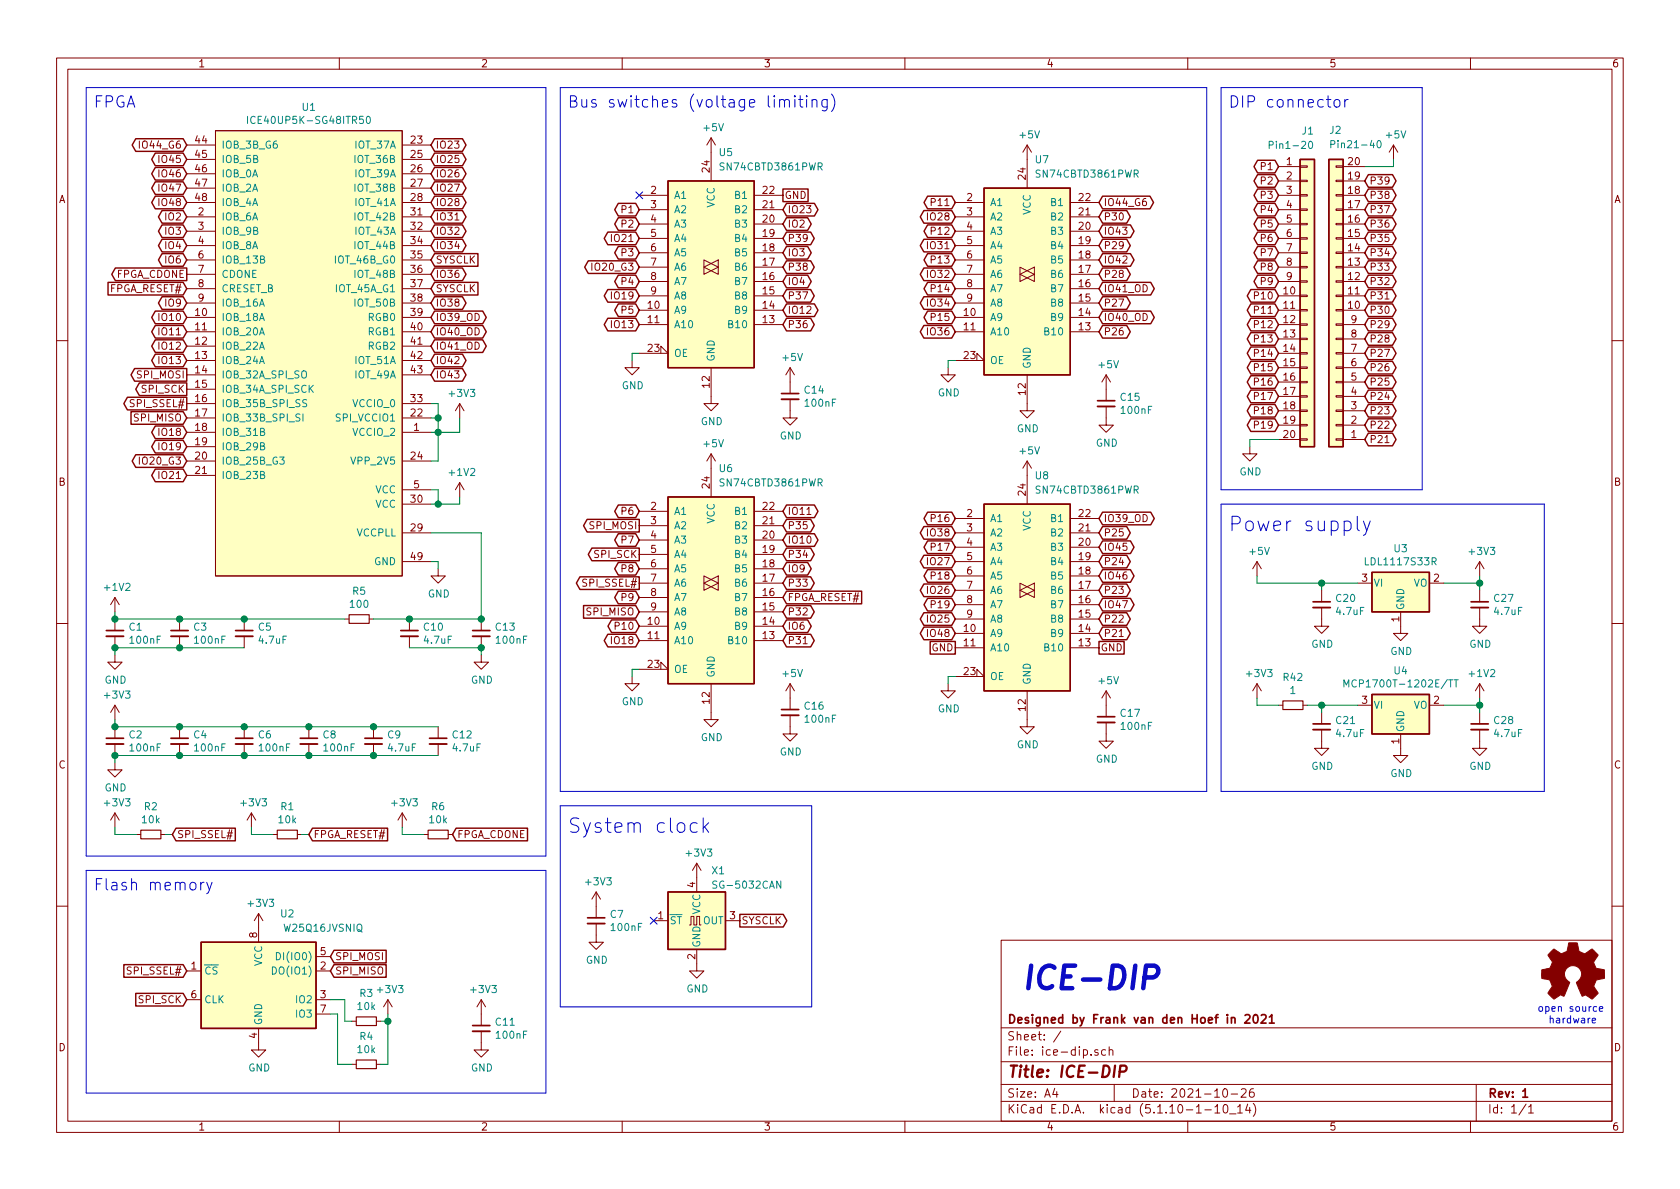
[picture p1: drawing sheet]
EESchema Schematic File Version 4
EELAYER 30 0
EELAYER END
$Descr A4 11693 8268
encoding utf-8
Sheet 1 1
Title "ICE-DIP"
Date "2021-10-26"
Rev "1"
Comp "Designed by Frank van den Hoef in 2021"
Comment1 ""
Comment2 ""
Comment3 ""
Comment4 ""
$EndDescr
Text GLabel 1300 2200 0    50   BiDi ~ 0
IO10
Text GLabel 1300 2300 0    50   BiDi ~ 0
IO11
Text GLabel 1300 2400 0    50   BiDi ~ 0
IO12
Text GLabel 1300 2500 0    50   BiDi ~ 0
IO13
Text GLabel 1300 1600 0    50   BiDi ~ 0
IO3
Text GLabel 1300 1700 0    50   BiDi ~ 0
IO4
Text GLabel 1300 1800 0    50   BiDi ~ 0
IO6
Text GLabel 1300 2100 0    50   BiDi ~ 0
IO9
Text GLabel 1300 1200 0    50   BiDi ~ 0
IO46
Text GLabel 1300 1300 0    50   BiDi ~ 0
IO47
Text GLabel 1300 1400 0    50   BiDi ~ 0
IO48
Text GLabel 1300 1500 0    50   BiDi ~ 0
IO2
Text GLabel 1300 1000 0    50   BiDi ~ 0
IO44_G6
Text GLabel 1300 1100 0    50   BiDi ~ 0
IO45
Text GLabel 1300 1900 0    50   Output ~ 0
FPGA_CDONE
Text GLabel 1300 2000 0    50   Input ~ 0
FPGA_RESET#
Text GLabel 1300 2600 0    50   Output ~ 0
SPI_MOSI
Text GLabel 1300 2700 0    50   Output ~ 0
SPI_SCK
Text GLabel 1300 2800 0    50   Output ~ 0
SPI_SSEL#
Text GLabel 1300 2900 0    50   Input ~ 0
SPI_MISO
$Comp
L power:GND #PWR011
U 1 1
P 3050 3950
F 0 "#PWR011" H 3050 3700 50  0001 C CNN
F 1 "GND" H 3055 3777 50  0000 C CNN
F 2 "" H 3050 3950 50  0001 C CNN
F 3 "" H 3050 3950 50  0001 C CNN
	1    3050 3950
	1    0    0    -1  
$EndComp
Wire Wire Line
	3050 3950 3050 3900
Wire Wire Line
	3050 3900 3000 3900
Text Notes 650  750  0    79   ~ 0
FPGA
Text GLabel 3000 2600 2    50   BiDi ~ 0
IO43
Text GLabel 3000 2500 2    50   BiDi ~ 0
IO42
Text GLabel 1300 3000 0    50   BiDi ~ 0
IO18
Text GLabel 1300 3100 0    50   BiDi ~ 0
IO19
Text GLabel 1300 3300 0    50   BiDi ~ 0
IO21
Text GLabel 3000 1000 2    50   BiDi ~ 0
IO23
Text GLabel 3000 1100 2    50   BiDi ~ 0
IO25
Text GLabel 3000 1200 2    50   BiDi ~ 0
IO26
Wire Wire Line
	3000 3700 3350 3700
Wire Wire Line
	3350 3700 3350 4300
$Comp
L Device:R_Small R5
U 1 1
P 2500 4300
F 0 "R5" V 2304 4300 50  0000 C CNN
F 1 "100" V 2395 4300 50  0000 C CNN
F 2 "Resistor_SMD:R_0603_1608Metric" H 2500 4300 50  0001 C CNN
F 3 "~" H 2500 4300 50  0001 C CNN
	1    2500 4300
	0    1    1    0   
$EndComp
$Comp
L Device:C_Small C10
U 1 1
P 2850 4400
F 0 "C10" H 2942 4446 50  0000 L CNN
F 1 "4.7uF" H 2942 4355 50  0000 L CNN
F 2 "Capacitor_SMD:C_0603_1608Metric" H 2850 4400 50  0001 C CNN
F 3 "~" H 2850 4400 50  0001 C CNN
	1    2850 4400
	1    0    0    -1  
$EndComp
$Comp
L Device:C_Small C13
U 1 1
P 3350 4400
F 0 "C13" H 3442 4446 50  0000 L CNN
F 1 "100nF" H 3442 4355 50  0000 L CNN
F 2 "Capacitor_SMD:C_0603_1608Metric" H 3350 4400 50  0001 C CNN
F 3 "~" H 3350 4400 50  0001 C CNN
	1    3350 4400
	1    0    0    -1  
$EndComp
Wire Wire Line
	2600 4300 2850 4300
Wire Wire Line
	2850 4300 3350 4300
Connection ~ 3350 4300
Wire Wire Line
	2850 4500 3350 4500
Wire Wire Line
	1250 4500 1700 4500
Wire Wire Line
	1250 4300 1700 4300
Wire Wire Line
	800  4250 800  4300
$Comp
L Device:C_Small C5
U 1 1
P 1700 4400
F 0 "C5" H 1792 4446 50  0000 L CNN
F 1 "4.7uF" H 1792 4355 50  0000 L CNN
F 2 "Capacitor_SMD:C_0603_1608Metric" H 1700 4400 50  0001 C CNN
F 3 "~" H 1700 4400 50  0001 C CNN
	1    1700 4400
	1    0    0    -1  
$EndComp
$Comp
L Device:C_Small C3
U 1 1
P 1250 4400
F 0 "C3" H 1342 4446 50  0000 L CNN
F 1 "100nF" H 1342 4355 50  0000 L CNN
F 2 "Capacitor_SMD:C_0603_1608Metric" H 1250 4400 50  0001 C CNN
F 3 "~" H 1250 4400 50  0001 C CNN
	1    1250 4400
	1    0    0    -1  
$EndComp
Wire Wire Line
	800  4300 1250 4300
Connection ~ 1250 4300
Connection ~ 1250 4500
Wire Wire Line
	1250 4500 800  4500
Connection ~ 800  4500
Connection ~ 800  4300
Wire Wire Line
	800  4500 800  4550
$Comp
L Device:C_Small C1
U 1 1
P 800 4400
F 0 "C1" H 892 4446 50  0000 L CNN
F 1 "100nF" H 892 4355 50  0000 L CNN
F 2 "Capacitor_SMD:C_0603_1608Metric" H 800 4400 50  0001 C CNN
F 3 "~" H 800 4400 50  0001 C CNN
	1    800  4400
	1    0    0    -1  
$EndComp
$Comp
L Device:C_Small C8
U 1 1
P 2150 5150
F 0 "C8" H 2242 5196 50  0000 L CNN
F 1 "100nF" H 2242 5105 50  0000 L CNN
F 2 "Capacitor_SMD:C_0603_1608Metric" H 2150 5150 50  0001 C CNN
F 3 "~" H 2150 5150 50  0001 C CNN
	1    2150 5150
	1    0    0    -1  
$EndComp
Wire Wire Line
	1700 5250 2150 5250
Wire Wire Line
	1700 5050 2150 5050
$Comp
L Device:C_Small C4
U 1 1
P 1250 5150
F 0 "C4" H 1342 5196 50  0000 L CNN
F 1 "100nF" H 1342 5105 50  0000 L CNN
F 2 "Capacitor_SMD:C_0603_1608Metric" H 1250 5150 50  0001 C CNN
F 3 "~" H 1250 5150 50  0001 C CNN
	1    1250 5150
	1    0    0    -1  
$EndComp
$Comp
L Device:C_Small C6
U 1 1
P 1700 5150
F 0 "C6" H 1792 5196 50  0000 L CNN
F 1 "100nF" H 1792 5105 50  0000 L CNN
F 2 "Capacitor_SMD:C_0603_1608Metric" H 1700 5150 50  0001 C CNN
F 3 "~" H 1700 5150 50  0001 C CNN
	1    1700 5150
	1    0    0    -1  
$EndComp
Wire Wire Line
	800  5050 1250 5050
Connection ~ 1250 5050
Wire Wire Line
	1250 5050 1700 5050
Connection ~ 1700 5050
Connection ~ 1250 5250
Wire Wire Line
	1250 5250 800  5250
Connection ~ 1700 5250
Wire Wire Line
	1700 5250 1250 5250
Connection ~ 800  5250
Connection ~ 800  5050
Wire Wire Line
	800  5250 800  5300
$Comp
L Device:C_Small C2
U 1 1
P 800 5150
F 0 "C2" H 892 5196 50  0000 L CNN
F 1 "100nF" H 892 5105 50  0000 L CNN
F 2 "Capacitor_SMD:C_0603_1608Metric" H 800 5150 50  0001 C CNN
F 3 "~" H 800 5150 50  0001 C CNN
	1    800  5150
	1    0    0    -1  
$EndComp
Text GLabel 1300 6950 0    50   Input ~ 0
SPI_SCK
Text GLabel 1300 6750 0    50   Input ~ 0
SPI_SSEL#
Text GLabel 2300 6650 2    50   Input ~ 0
SPI_MOSI
Text GLabel 2300 6750 2    50   Input ~ 0
SPI_MISO
$Comp
L Device:R_Small R2
U 1 1
P 1050 5800
F 0 "R2" V 854 5800 50  0000 C CNN
F 1 "10k" V 945 5800 50  0000 C CNN
F 2 "Resistor_SMD:R_0603_1608Metric" H 1050 5800 50  0001 C CNN
F 3 "~" H 1050 5800 50  0001 C CNN
	1    1050 5800
	0    1    1    0   
$EndComp
Text GLabel 1200 5800 2    50   Input ~ 0
SPI_SSEL#
Wire Wire Line
	1200 5800 1150 5800
Text GLabel 3000 1300 2    50   BiDi ~ 0
IO27
Text GLabel 3000 2100 2    50   BiDi ~ 0
IO38
Text GLabel 3000 2200 2    50   BiDi ~ 0
IO39_OD
Text GLabel 3000 1900 2    50   BiDi ~ 0
IO36
Text GLabel 3000 2300 2    50   BiDi ~ 0
IO40_OD
$Comp
L Memory_Flash:W25Q32JVSS U2
U 1 1
P 1800 6850
F 0 "U2" H 2000 7350 50  0000 C CNN
F 1 "W25Q16JVSNIQ" H 2250 7250 50  0000 C CNN
F 2 "Package_SO:SOIC-8_3.9x4.9mm_P1.27mm" H 1800 6850 50  0001 C CNN
F 3 "" H 1800 6850 50  0001 C CNN
	1    1800 6850
	1    0    0    -1  
$EndComp
$Comp
L power:GND #PWR08
U 1 1
P 1800 7250
F 0 "#PWR08" H 1800 7000 50  0001 C CNN
F 1 "GND" H 1805 7077 50  0000 C CNN
F 2 "" H 1800 7250 50  0001 C CNN
F 3 "" H 1800 7250 50  0001 C CNN
	1    1800 7250
	1    0    0    -1  
$EndComp
$Comp
L power:+3V3 #PWR07
U 1 1
P 1800 6450
F 0 "#PWR07" H 1800 6300 50  0001 C CNN
F 1 "+3V3" H 1815 6623 50  0000 C CNN
F 2 "" H 1800 6450 50  0001 C CNN
F 3 "" H 1800 6450 50  0001 C CNN
	1    1800 6450
	1    0    0    -1  
$EndComp
$Comp
L Device:R_Small R3
U 1 1
P 2550 7100
F 0 "R3" V 2354 7100 50  0000 C CNN
F 1 "10k" V 2445 7100 50  0000 C CNN
F 2 "Resistor_SMD:R_0603_1608Metric" H 2550 7100 50  0001 C CNN
F 3 "~" H 2550 7100 50  0001 C CNN
	1    2550 7100
	0    1    1    0   
$EndComp
$Comp
L Device:R_Small R4
U 1 1
P 2550 7400
F 0 "R4" V 2354 7400 50  0000 C CNN
F 1 "10k" V 2445 7400 50  0000 C CNN
F 2 "Resistor_SMD:R_0603_1608Metric" H 2550 7400 50  0001 C CNN
F 3 "~" H 2550 7400 50  0001 C CNN
	1    2550 7400
	0    1    1    0   
$EndComp
Wire Wire Line
	2300 6950 2400 6950
Wire Wire Line
	2400 6950 2400 7100
Wire Wire Line
	2400 7100 2450 7100
Wire Wire Line
	2450 7400 2350 7400
Wire Wire Line
	2350 7400 2350 7050
Wire Wire Line
	2350 7050 2300 7050
Wire Wire Line
	2650 7400 2700 7400
Wire Wire Line
	2700 7400 2700 7100
Wire Wire Line
	2700 7100 2650 7100
Wire Wire Line
	2700 7100 2700 7050
Connection ~ 2700 7100
$Comp
L power:+3V3 #PWR09
U 1 1
P 2700 7050
F 0 "#PWR09" H 2700 6900 50  0001 C CNN
F 1 "+3V3" H 2715 7223 50  0000 C CNN
F 2 "" H 2700 7050 50  0001 C CNN
F 3 "" H 2700 7050 50  0001 C CNN
	1    2700 7050
	1    0    0    -1  
$EndComp
$Comp
L Device:C_Small C11
U 1 1
P 3350 7150
F 0 "C11" H 3442 7196 50  0000 L CNN
F 1 "100nF" H 3442 7105 50  0000 L CNN
F 2 "Capacitor_SMD:C_0603_1608Metric" H 3350 7150 50  0001 C CNN
F 3 "~" H 3350 7150 50  0001 C CNN
	1    3350 7150
	1    0    0    -1  
$EndComp
$Comp
L power:+3V3 #PWR012
U 1 1
P 3350 7050
F 0 "#PWR012" H 3350 6900 50  0001 C CNN
F 1 "+3V3" H 3365 7223 50  0000 C CNN
F 2 "" H 3350 7050 50  0001 C CNN
F 3 "" H 3350 7050 50  0001 C CNN
	1    3350 7050
	1    0    0    -1  
$EndComp
$Comp
L power:GND #PWR013
U 1 1
P 3350 7250
F 0 "#PWR013" H 3350 7000 50  0001 C CNN
F 1 "GND" H 3355 7077 50  0000 C CNN
F 2 "" H 3350 7250 50  0001 C CNN
F 3 "" H 3350 7250 50  0001 C CNN
	1    3350 7250
	1    0    0    -1  
$EndComp
Text Notes 650  6200 0    79   ~ 0
Flash memory
Wire Notes Line style solid
	600  6050 3800 6050
Wire Notes Line style solid
	600  7600 600  6050
Wire Notes Line style solid
	3800 7600 3800 6050
Wire Notes Line style solid
	600  7600 3800 7600
Wire Notes Line style solid
	600  600  3800 600 
Wire Notes Line style solid
	600  5950 600  600 
Wire Notes Line style solid
	3800 5950 3800 600 
Wire Notes Line style solid
	600  5950 3800 5950
Text GLabel 1300 3200 0    50   BiDi ~ 0
IO20_G3
$Comp
L power:GND #PWR016
U 1 1
P 3350 4550
F 0 "#PWR016" H 3350 4300 50  0001 C CNN
F 1 "GND" H 3355 4377 50  0000 C CNN
F 2 "" H 3350 4550 50  0001 C CNN
F 3 "" H 3350 4550 50  0001 C CNN
	1    3350 4550
	1    0    0    -1  
$EndComp
Wire Wire Line
	3350 4550 3350 4500
Connection ~ 3350 4500
$Comp
L power:+3V3 #PWR06
U 1 1
P 800 5750
F 0 "#PWR06" H 800 5600 50  0001 C CNN
F 1 "+3V3" H 815 5923 50  0000 C CNN
F 2 "" H 800 5750 50  0001 C CNN
F 3 "" H 800 5750 50  0001 C CNN
	1    800  5750
	1    0    0    -1  
$EndComp
Wire Wire Line
	800  5750 800  5800
Wire Wire Line
	800  5800 950  5800
$Comp
L power:+3V3 #PWR03
U 1 1
P 800 5000
F 0 "#PWR03" H 800 4850 50  0001 C CNN
F 1 "+3V3" H 815 5173 50  0000 C CNN
F 2 "" H 800 5000 50  0001 C CNN
F 3 "" H 800 5000 50  0001 C CNN
	1    800  5000
	1    0    0    -1  
$EndComp
Wire Wire Line
	800  5000 800  5050
$Comp
L power:GND #PWR04
U 1 1
P 800 5300
F 0 "#PWR04" H 800 5050 50  0001 C CNN
F 1 "GND" H 805 5127 50  0000 C CNN
F 2 "" H 800 5300 50  0001 C CNN
F 3 "" H 800 5300 50  0001 C CNN
	1    800  5300
	1    0    0    -1  
$EndComp
$Comp
L power:+1V2 #PWR01
U 1 1
P 800 4250
F 0 "#PWR01" H 800 4100 50  0001 C CNN
F 1 "+1V2" H 815 4423 50  0000 C CNN
F 2 "" H 800 4250 50  0001 C CNN
F 3 "" H 800 4250 50  0001 C CNN
	1    800  4250
	1    0    0    -1  
$EndComp
$Comp
L power:GND #PWR02
U 1 1
P 800 4550
F 0 "#PWR02" H 800 4300 50  0001 C CNN
F 1 "GND" H 805 4377 50  0000 C CNN
F 2 "" H 800 4550 50  0001 C CNN
F 3 "" H 800 4550 50  0001 C CNN
	1    800  4550
	1    0    0    -1  
$EndComp
Connection ~ 1700 4300
Connection ~ 2150 5050
Connection ~ 2150 5250
Wire Wire Line
	2150 5050 2600 5050
Wire Wire Line
	2150 5250 2600 5250
$Comp
L Device:C_Small C9
U 1 1
P 2600 5150
F 0 "C9" H 2692 5196 50  0000 L CNN
F 1 "4.7uF" H 2692 5105 50  0000 L CNN
F 2 "Capacitor_SMD:C_0603_1608Metric" H 2600 5150 50  0001 C CNN
F 3 "~" H 2600 5150 50  0001 C CNN
	1    2600 5150
	1    0    0    -1  
$EndComp
$Comp
L Device:C_Small C12
U 1 1
P 3050 5150
F 0 "C12" H 3142 5196 50  0000 L CNN
F 1 "4.7uF" H 3142 5105 50  0000 L CNN
F 2 "Capacitor_SMD:C_0603_1608Metric" H 3050 5150 50  0001 C CNN
F 3 "~" H 3050 5150 50  0001 C CNN
	1    3050 5150
	1    0    0    -1  
$EndComp
Wire Wire Line
	2600 5050 3050 5050
Connection ~ 2600 5050
Wire Wire Line
	3050 5250 2600 5250
Connection ~ 2600 5250
Text GLabel 3000 2400 2    50   BiDi ~ 0
IO41_OD
Text GLabel 3000 1400 2    50   BiDi ~ 0
IO28
Text GLabel 3000 1500 2    50   BiDi ~ 0
IO31
Text GLabel 3000 1600 2    50   BiDi ~ 0
IO32
Text GLabel 3000 1700 2    50   BiDi ~ 0
IO34
$Comp
L power:+1V2 #PWR015
U 1 1
P 3200 3450
F 0 "#PWR015" H 3200 3300 50  0001 C CNN
F 1 "+1V2" H 3215 3623 50  0000 C CNN
F 2 "" H 3200 3450 50  0001 C CNN
F 3 "" H 3200 3450 50  0001 C CNN
	1    3200 3450
	1    0    0    -1  
$EndComp
Wire Wire Line
	3000 3400 3050 3400
Wire Wire Line
	3050 3400 3050 3500
Wire Wire Line
	3050 3500 3000 3500
Wire Wire Line
	3050 3500 3200 3500
Wire Wire Line
	3200 3500 3200 3450
Connection ~ 3050 3500
Wire Wire Line
	3000 3200 3050 3200
Wire Wire Line
	3050 3200 3050 3000
Wire Wire Line
	3050 2800 3000 2800
Wire Wire Line
	3000 2900 3050 2900
Connection ~ 3050 2900
Wire Wire Line
	3050 2900 3050 2800
Wire Wire Line
	3000 3000 3050 3000
Connection ~ 3050 3000
Wire Wire Line
	3050 3000 3050 2900
$Comp
L power:+3V3 #PWR014
U 1 1
P 3200 2900
F 0 "#PWR014" H 3200 2750 50  0001 C CNN
F 1 "+3V3" H 3215 3073 50  0000 C CNN
F 2 "" H 3200 2900 50  0001 C CNN
F 3 "" H 3200 2900 50  0001 C CNN
	1    3200 2900
	1    0    0    -1  
$EndComp
Wire Wire Line
	3200 2900 3200 3000
Wire Wire Line
	3200 3000 3050 3000
$Comp
L ice-dip:ICE40UP5K-SG48ITR50 U1
U 1 1
P 1500 900
F 0 "U1" H 2150 1065 50  0000 C CNN
F 1 "ICE40UP5K-SG48ITR50" H 2150 974 50  0000 C CNN
F 2 "Package_DFN_QFN:QFN-48-1EP_7x7mm_P0.5mm_EP5.3x5.3mm" H 1500 900 50  0001 C CNN
F 3 "" H 1500 900 50  0001 C CNN
	1    1500 900 
	1    0    0    -1  
$EndComp
Connection ~ 2850 4300
Wire Wire Line
	8750 4000 8750 4050
$Comp
L power:+5V #PWR036
U 1 1
P 8750 4000
F 0 "#PWR036" H 8750 3850 50  0001 C CNN
F 1 "+5V" H 8765 4173 50  0000 C CNN
F 2 "" H 8750 4000 50  0001 C CNN
F 3 "" H 8750 4000 50  0001 C CNN
	1    8750 4000
	1    0    0    -1  
$EndComp
Connection ~ 9200 4050
Wire Wire Line
	8750 4900 8900 4900
Wire Wire Line
	8750 4850 8750 4900
$Comp
L power:+3V3 #PWR037
U 1 1
P 8750 4850
F 0 "#PWR037" H 8750 4700 50  0001 C CNN
F 1 "+3V3" H 8765 5023 50  0000 C CNN
F 2 "" H 8750 4850 50  0001 C CNN
F 3 "" H 8750 4850 50  0001 C CNN
	1    8750 4850
	1    0    0    -1  
$EndComp
Connection ~ 9200 4900
Wire Wire Line
	9200 4900 9100 4900
Connection ~ 10300 4900
Wire Wire Line
	10300 4900 10300 4850
$Comp
L power:+1V2 #PWR051
U 1 1
P 10300 4850
F 0 "#PWR051" H 10300 4700 50  0001 C CNN
F 1 "+1V2" H 10315 5023 50  0000 C CNN
F 2 "" H 10300 4850 50  0001 C CNN
F 3 "" H 10300 4850 50  0001 C CNN
	1    10300 4850
	1    0    0    -1  
$EndComp
Wire Wire Line
	9200 4900 9450 4900
Wire Wire Line
	9200 4950 9200 4900
$Comp
L power:GND #PWR039
U 1 1
P 9200 5150
F 0 "#PWR039" H 9200 4900 50  0001 C CNN
F 1 "GND" H 9205 4977 50  0000 C CNN
F 2 "" H 9200 5150 50  0001 C CNN
F 3 "" H 9200 5150 50  0001 C CNN
	1    9200 5150
	1    0    0    -1  
$EndComp
$Comp
L Device:C_Small C21
U 1 1
P 9200 5050
F 0 "C21" H 9292 5096 50  0000 L CNN
F 1 "4.7uF" H 9292 5005 50  0000 L CNN
F 2 "Capacitor_SMD:C_0603_1608Metric" H 9200 5050 50  0001 C CNN
F 3 "~" H 9200 5050 50  0001 C CNN
	1    9200 5050
	1    0    0    -1  
$EndComp
Wire Wire Line
	10300 4900 10300 4950
Wire Wire Line
	10050 4900 10300 4900
$Comp
L power:GND #PWR052
U 1 1
P 10300 5150
F 0 "#PWR052" H 10300 4900 50  0001 C CNN
F 1 "GND" H 10305 4977 50  0000 C CNN
F 2 "" H 10300 5150 50  0001 C CNN
F 3 "" H 10300 5150 50  0001 C CNN
	1    10300 5150
	1    0    0    -1  
$EndComp
$Comp
L Device:C_Small C28
U 1 1
P 10300 5050
F 0 "C28" H 10392 5096 50  0000 L CNN
F 1 "4.7uF" H 10392 5005 50  0000 L CNN
F 2 "Capacitor_SMD:C_0603_1608Metric" H 10300 5050 50  0001 C CNN
F 3 "~" H 10300 5050 50  0001 C CNN
	1    10300 5050
	1    0    0    -1  
$EndComp
$Comp
L power:GND #PWR045
U 1 1
P 9750 5200
F 0 "#PWR045" H 9750 4950 50  0001 C CNN
F 1 "GND" H 9755 5027 50  0000 C CNN
F 2 "" H 9750 5200 50  0001 C CNN
F 3 "" H 9750 5200 50  0001 C CNN
	1    9750 5200
	1    0    0    -1  
$EndComp
$Comp
L Regulator_Linear:MCP1700-1202E_SOT23 U4
U 1 1
P 9750 4900
F 0 "U4" H 9750 5142 50  0000 C CNN
F 1 "MCP1700T-1202E/TT" H 9750 5051 50  0000 C CNN
F 2 "Package_TO_SOT_SMD:SOT-23" H 9750 5125 50  0001 C CNN
F 3 "" H 9750 4900 50  0001 C CNN
	1    9750 4900
	1    0    0    -1  
$EndComp
Wire Wire Line
	10300 4050 10300 4000
Wire Notes Line style solid
	8500 5500 10750 5500
Wire Notes Line style solid
	10750 5500 10750 3500
Wire Notes Line style solid
	8500 5500 8500 3500
Wire Notes Line style solid
	8500 3500 10750 3500
$Comp
L Regulator_Linear:AP1117-33 U3
U 1 1
P 9750 4050
F 0 "U3" H 9750 4292 50  0000 C CNN
F 1 "LDL1117S33R" H 9750 4201 50  0000 C CNN
F 2 "Package_TO_SOT_SMD:SOT-223-3_TabPin2" H 9750 4250 50  0001 C CNN
F 3 "" H 9850 3800 50  0001 C CNN
	1    9750 4050
	1    0    0    -1  
$EndComp
$Comp
L Device:C_Small C27
U 1 1
P 10300 4200
F 0 "C27" H 10392 4246 50  0000 L CNN
F 1 "4.7uF" H 10392 4155 50  0000 L CNN
F 2 "Capacitor_SMD:C_0603_1608Metric" H 10300 4200 50  0001 C CNN
F 3 "~" H 10300 4200 50  0001 C CNN
	1    10300 4200
	1    0    0    -1  
$EndComp
$Comp
L Device:C_Small C20
U 1 1
P 9200 4200
F 0 "C20" H 9292 4246 50  0000 L CNN
F 1 "4.7uF" H 9292 4155 50  0000 L CNN
F 2 "Capacitor_SMD:C_0603_1608Metric" H 9200 4200 50  0001 C CNN
F 3 "~" H 9200 4200 50  0001 C CNN
	1    9200 4200
	1    0    0    -1  
$EndComp
$Comp
L power:GND #PWR044
U 1 1
P 9750 4350
F 0 "#PWR044" H 9750 4100 50  0001 C CNN
F 1 "GND" H 9755 4177 50  0000 C CNN
F 2 "" H 9750 4350 50  0001 C CNN
F 3 "" H 9750 4350 50  0001 C CNN
	1    9750 4350
	1    0    0    -1  
$EndComp
Wire Wire Line
	10050 4050 10300 4050
Wire Wire Line
	10300 4050 10300 4100
Wire Wire Line
	9450 4050 9200 4050
Wire Wire Line
	9200 4050 9200 4100
$Comp
L power:GND #PWR050
U 1 1
P 10300 4300
F 0 "#PWR050" H 10300 4050 50  0001 C CNN
F 1 "GND" H 10305 4127 50  0000 C CNN
F 2 "" H 10300 4300 50  0001 C CNN
F 3 "" H 10300 4300 50  0001 C CNN
	1    10300 4300
	1    0    0    -1  
$EndComp
$Comp
L power:GND #PWR038
U 1 1
P 9200 4300
F 0 "#PWR038" H 9200 4050 50  0001 C CNN
F 1 "GND" H 9205 4127 50  0000 C CNN
F 2 "" H 9200 4300 50  0001 C CNN
F 3 "" H 9200 4300 50  0001 C CNN
	1    9200 4300
	1    0    0    -1  
$EndComp
Connection ~ 10300 4050
Text Notes 8550 3700 0    100  ~ 0
Power supply
$Comp
L Device:R_Small R42
U 1 1
P 9000 4900
F 0 "R42" V 8804 4900 50  0000 C CNN
F 1 "1" V 8895 4900 50  0000 C CNN
F 2 "Resistor_SMD:R_0603_1608Metric" H 9000 4900 50  0001 C CNN
F 3 "~" H 9000 4900 50  0001 C CNN
	1    9000 4900
	0    1    1    0   
$EndComp
$Comp
L Connector_Generic:Conn_01x20 J2
U 1 1
P 9300 2150
F 0 "J2" H 9350 900 50  0000 R CNN
F 1 "Pin21-40" H 9350 1000 50  0000 R CNN
F 2 "Connector_PinHeader_2.54mm:PinHeader_1x20_P2.54mm_Vertical" H 9300 2150 50  0001 C CNN
F 3 "~" H 9300 2150 50  0001 C CNN
	1    9300 2150
	-1   0    0    1   
$EndComp
$Comp
L 74xx:74CBTLV3861 U5
U 1 1
P 4950 1850
F 0 "U5" H 5000 2650 50  0000 L CNN
F 1 "SN74CBTD3861PWR" H 5000 2550 50  0000 L CNN
F 2 "Package_SO:TSSOP-24_4.4x7.8mm_P0.65mm" H 4950 1850 50  0001 C CNN
F 3 "" H 4950 1850 50  0001 C CNN
	1    4950 1850
	1    0    0    -1  
$EndComp
$Comp
L 74xx:74CBTLV3861 U6
U 1 1
P 4950 4050
F 0 "U6" H 5000 4850 50  0000 L CNN
F 1 "SN74CBTD3861PWR" H 5000 4750 50  0000 L CNN
F 2 "Package_SO:TSSOP-24_4.4x7.8mm_P0.65mm" H 4950 4050 50  0001 C CNN
F 3 "" H 4950 4050 50  0001 C CNN
	1    4950 4050
	1    0    0    -1  
$EndComp
$Comp
L 74xx:74CBTLV3861 U7
U 1 1
P 7150 1900
F 0 "U7" H 7200 2700 50  0000 L CNN
F 1 "SN74CBTD3861PWR" H 7200 2600 50  0000 L CNN
F 2 "Package_SO:TSSOP-24_4.4x7.8mm_P0.65mm" H 7150 1900 50  0001 C CNN
F 3 "" H 7150 1900 50  0001 C CNN
	1    7150 1900
	1    0    0    -1  
$EndComp
$Comp
L 74xx:74CBTLV3861 U8
U 1 1
P 7150 4100
F 0 "U8" H 7200 4900 50  0000 L CNN
F 1 "SN74CBTD3861PWR" H 7200 4800 50  0000 L CNN
F 2 "Package_SO:TSSOP-24_4.4x7.8mm_P0.65mm" H 7150 4100 50  0001 C CNN
F 3 "" H 7150 4100 50  0001 C CNN
	1    7150 4100
	1    0    0    -1  
$EndComp
$Comp
L power:GND #PWR0101
U 1 1
P 4950 2750
F 0 "#PWR0101" H 4950 2500 50  0001 C CNN
F 1 "GND" H 4955 2577 50  0000 C CNN
F 2 "" H 4950 2750 50  0001 C CNN
F 3 "" H 4950 2750 50  0001 C CNN
	1    4950 2750
	1    0    0    -1  
$EndComp
$Comp
L power:GND #PWR0102
U 1 1
P 7150 2800
F 0 "#PWR0102" H 7150 2550 50  0001 C CNN
F 1 "GND" H 7155 2627 50  0000 C CNN
F 2 "" H 7150 2800 50  0001 C CNN
F 3 "" H 7150 2800 50  0001 C CNN
	1    7150 2800
	1    0    0    -1  
$EndComp
$Comp
L power:GND #PWR0103
U 1 1
P 7150 5000
F 0 "#PWR0103" H 7150 4750 50  0001 C CNN
F 1 "GND" H 7155 4827 50  0000 C CNN
F 2 "" H 7150 5000 50  0001 C CNN
F 3 "" H 7150 5000 50  0001 C CNN
	1    7150 5000
	1    0    0    -1  
$EndComp
$Comp
L power:GND #PWR0104
U 1 1
P 4950 4950
F 0 "#PWR0104" H 4950 4700 50  0001 C CNN
F 1 "GND" H 4955 4777 50  0000 C CNN
F 2 "" H 4950 4950 50  0001 C CNN
F 3 "" H 4950 4950 50  0001 C CNN
	1    4950 4950
	1    0    0    -1  
$EndComp
$Comp
L power:GND #PWR0105
U 1 1
P 4400 4700
F 0 "#PWR0105" H 4400 4450 50  0001 C CNN
F 1 "GND" H 4405 4527 50  0000 C CNN
F 2 "" H 4400 4700 50  0001 C CNN
F 3 "" H 4400 4700 50  0001 C CNN
	1    4400 4700
	1    0    0    -1  
$EndComp
Wire Wire Line
	4450 4650 4400 4650
Wire Wire Line
	4400 4650 4400 4700
$Comp
L power:GND #PWR0106
U 1 1
P 6600 4750
F 0 "#PWR0106" H 6600 4500 50  0001 C CNN
F 1 "GND" H 6605 4577 50  0000 C CNN
F 2 "" H 6600 4750 50  0001 C CNN
F 3 "" H 6600 4750 50  0001 C CNN
	1    6600 4750
	1    0    0    -1  
$EndComp
Wire Wire Line
	6650 4700 6600 4700
Wire Wire Line
	6600 4700 6600 4750
$Comp
L power:GND #PWR0107
U 1 1
P 6600 2550
F 0 "#PWR0107" H 6600 2300 50  0001 C CNN
F 1 "GND" H 6605 2377 50  0000 C CNN
F 2 "" H 6600 2550 50  0001 C CNN
F 3 "" H 6600 2550 50  0001 C CNN
	1    6600 2550
	1    0    0    -1  
$EndComp
$Comp
L power:GND #PWR0108
U 1 1
P 4400 2500
F 0 "#PWR0108" H 4400 2250 50  0001 C CNN
F 1 "GND" H 4405 2327 50  0000 C CNN
F 2 "" H 4400 2500 50  0001 C CNN
F 3 "" H 4400 2500 50  0001 C CNN
	1    4400 2500
	1    0    0    -1  
$EndComp
Wire Wire Line
	4400 2500 4400 2450
Wire Wire Line
	4400 2450 4450 2450
Wire Wire Line
	6600 2550 6600 2500
Wire Wire Line
	6600 2500 6650 2500
$Comp
L power:+5V #PWR0109
U 1 1
P 4950 3250
F 0 "#PWR0109" H 4950 3100 50  0001 C CNN
F 1 "+5V" H 4965 3423 50  0000 C CNN
F 2 "" H 4950 3250 50  0001 C CNN
F 3 "" H 4950 3250 50  0001 C CNN
	1    4950 3250
	1    0    0    -1  
$EndComp
$Comp
L power:+5V #PWR0110
U 1 1
P 7150 3300
F 0 "#PWR0110" H 7150 3150 50  0001 C CNN
F 1 "+5V" H 7165 3473 50  0000 C CNN
F 2 "" H 7150 3300 50  0001 C CNN
F 3 "" H 7150 3300 50  0001 C CNN
	1    7150 3300
	1    0    0    -1  
$EndComp
$Comp
L power:+5V #PWR0111
U 1 1
P 4950 1050
F 0 "#PWR0111" H 4950 900 50  0001 C CNN
F 1 "+5V" H 4965 1223 50  0000 C CNN
F 2 "" H 4950 1050 50  0001 C CNN
F 3 "" H 4950 1050 50  0001 C CNN
	1    4950 1050
	1    0    0    -1  
$EndComp
$Comp
L power:+5V #PWR0112
U 1 1
P 7150 1100
F 0 "#PWR0112" H 7150 950 50  0001 C CNN
F 1 "+5V" H 7165 1273 50  0000 C CNN
F 2 "" H 7150 1100 50  0001 C CNN
F 3 "" H 7150 1100 50  0001 C CNN
	1    7150 1100
	1    0    0    -1  
$EndComp
Text GLabel 3150 5800 2    50   Input ~ 0
FPGA_CDONE
Wire Wire Line
	8900 3050 8700 3050
Wire Wire Line
	8700 3050 8700 3100
$Comp
L power:GND #PWR0113
U 1 1
P 8700 3100
F 0 "#PWR0113" H 8700 2850 50  0001 C CNN
F 1 "GND" H 8705 2927 50  0000 C CNN
F 2 "" H 8700 3100 50  0001 C CNN
F 3 "" H 8700 3100 50  0001 C CNN
	1    8700 3100
	1    0    0    -1  
$EndComp
Wire Wire Line
	9500 1150 9700 1150
Wire Wire Line
	9700 1150 9700 1100
$Comp
L power:+5V #PWR0114
U 1 1
P 9700 1100
F 0 "#PWR0114" H 9700 950 50  0001 C CNN
F 1 "+5V" H 9715 1273 50  0000 C CNN
F 2 "" H 9700 1100 50  0001 C CNN
F 3 "" H 9700 1100 50  0001 C CNN
	1    9700 1100
	1    0    0    -1  
$EndComp
$Comp
L Device:R_Small R1
U 1 1
P 2000 5800
F 0 "R1" V 1804 5800 50  0000 C CNN
F 1 "10k" V 1895 5800 50  0000 C CNN
F 2 "Resistor_SMD:R_0603_1608Metric" H 2000 5800 50  0001 C CNN
F 3 "~" H 2000 5800 50  0001 C CNN
	1    2000 5800
	0    1    1    0   
$EndComp
Text GLabel 2150 5800 2    50   Input ~ 0
FPGA_RESET#
Wire Wire Line
	2150 5800 2100 5800
$Comp
L power:+3V3 #PWR0115
U 1 1
P 1750 5750
F 0 "#PWR0115" H 1750 5600 50  0001 C CNN
F 1 "+3V3" H 1765 5923 50  0000 C CNN
F 2 "" H 1750 5750 50  0001 C CNN
F 3 "" H 1750 5750 50  0001 C CNN
	1    1750 5750
	1    0    0    -1  
$EndComp
Wire Wire Line
	1750 5750 1750 5800
Wire Wire Line
	1750 5800 1900 5800
Text GLabel 8900 1750 0    50   BiDi ~ 0
P7
Text GLabel 8900 1850 0    50   BiDi ~ 0
P8
Text GLabel 8900 1950 0    50   BiDi ~ 0
P9
Text GLabel 8900 2050 0    50   BiDi ~ 0
P10
Text GLabel 8900 1350 0    50   BiDi ~ 0
P3
Text GLabel 8900 1450 0    50   BiDi ~ 0
P4
Text GLabel 8900 1550 0    50   BiDi ~ 0
P5
Text GLabel 8900 1650 0    50   BiDi ~ 0
P6
Text GLabel 8900 1150 0    50   BiDi ~ 0
P1
Text GLabel 8900 1250 0    50   BiDi ~ 0
P2
Text GLabel 8900 2150 0    50   BiDi ~ 0
P11
Text GLabel 8900 2250 0    50   BiDi ~ 0
P12
Text GLabel 8900 2350 0    50   BiDi ~ 0
P13
Text GLabel 8900 2450 0    50   BiDi ~ 0
P14
Text GLabel 8900 2550 0    50   BiDi ~ 0
P15
Text GLabel 8900 2650 0    50   BiDi ~ 0
P16
Text GLabel 8900 2750 0    50   BiDi ~ 0
P17
Text GLabel 8900 2850 0    50   BiDi ~ 0
P18
Text GLabel 9500 3050 2    50   BiDi ~ 0
P21
Text GLabel 9500 2950 2    50   BiDi ~ 0
P22
Text GLabel 9500 2850 2    50   BiDi ~ 0
P23
Text GLabel 9500 2750 2    50   BiDi ~ 0
P24
Text GLabel 9500 2650 2    50   BiDi ~ 0
P25
Text GLabel 9500 2050 2    50   BiDi ~ 0
P31
Text GLabel 9500 2550 2    50   BiDi ~ 0
P26
Text GLabel 9500 1950 2    50   BiDi ~ 0
P32
Text GLabel 9500 2450 2    50   BiDi ~ 0
P27
Text GLabel 9500 2350 2    50   BiDi ~ 0
P28
Text GLabel 9500 2250 2    50   BiDi ~ 0
P29
Text GLabel 9500 2150 2    50   BiDi ~ 0
P30
Text GLabel 8900 2950 0    50   BiDi ~ 0
P19
Text GLabel 9500 1250 2    50   BiDi ~ 0
P39
Text GLabel 9500 1350 2    50   BiDi ~ 0
P38
Text GLabel 9500 1450 2    50   BiDi ~ 0
P37
Text GLabel 9500 1550 2    50   BiDi ~ 0
P36
Text GLabel 9500 1850 2    50   BiDi ~ 0
P33
Text GLabel 9500 1750 2    50   BiDi ~ 0
P34
Text GLabel 9500 1650 2    50   BiDi ~ 0
P35
Text GLabel 7650 2200 2    50   BiDi ~ 0
IO40_OD
Text GLabel 7650 2000 2    50   BiDi ~ 0
IO41_OD
$Comp
L Connector_Generic:Conn_01x20 J1
U 1 1
P 9100 2050
F 0 "J1" H 9150 3200 50  0000 R CNN
F 1 "Pin1-20" H 9150 3100 50  0000 R CNN
F 2 "Connector_PinHeader_2.54mm:PinHeader_1x20_P2.54mm_Vertical" H 9100 2050 50  0001 C CNN
F 3 "~" H 9100 2050 50  0001 C CNN
	1    9100 2050
	1    0    0    -1  
$EndComp
Wire Notes Line style solid
	3900 5500 3900 600 
Text Notes 3950 750  0    79   ~ 0
Bus switches (voltage limiting)
Text Notes 8550 750  0    79   ~ 0
DIP connector
Wire Notes Line style solid
	8500 600  9900 600 
Wire Notes Line style solid
	8500 3400 8500 600 
Wire Notes Line style solid
	8500 3400 9900 3400
Wire Notes Line style solid
	9900 3400 9900 600 
Wire Notes Line style solid
	3900 5500 8400 5500
Wire Notes Line style solid
	3900 600  8400 600 
Wire Notes Line style solid
	8400 5500 8400 600 
$Comp
L Device:R_Small R6
U 1 1
P 3050 5800
F 0 "R6" V 2854 5800 50  0000 C CNN
F 1 "10k" V 2945 5800 50  0000 C CNN
F 2 "Resistor_SMD:R_0603_1608Metric" H 3050 5800 50  0001 C CNN
F 3 "~" H 3050 5800 50  0001 C CNN
	1    3050 5800
	0    1    1    0   
$EndComp
$Comp
L power:+3V3 #PWR0116
U 1 1
P 2800 5750
F 0 "#PWR0116" H 2800 5600 50  0001 C CNN
F 1 "+3V3" H 2815 5923 50  0000 C CNN
F 2 "" H 2800 5750 50  0001 C CNN
F 3 "" H 2800 5750 50  0001 C CNN
	1    2800 5750
	1    0    0    -1  
$EndComp
Wire Wire Line
	2800 5750 2800 5800
Wire Wire Line
	2800 5800 2950 5800
Text GLabel 7650 4400 2    50   BiDi ~ 0
P21
Text GLabel 7650 4300 2    50   BiDi ~ 0
P22
Text GLabel 7650 4100 2    50   BiDi ~ 0
P23
Text GLabel 7650 3900 2    50   BiDi ~ 0
P24
Text GLabel 7650 3700 2    50   BiDi ~ 0
P25
Text GLabel 5450 4450 2    50   BiDi ~ 0
P31
Text GLabel 7650 2300 2    50   BiDi ~ 0
P26
Text GLabel 5450 4250 2    50   BiDi ~ 0
P32
Text GLabel 7650 2100 2    50   BiDi ~ 0
P27
Text GLabel 7650 1900 2    50   BiDi ~ 0
P28
Text GLabel 7650 1700 2    50   BiDi ~ 0
P29
Text GLabel 7650 1500 2    50   BiDi ~ 0
P30
Text GLabel 5450 1650 2    50   BiDi ~ 0
P39
Text GLabel 5450 1850 2    50   BiDi ~ 0
P38
Text GLabel 5450 2050 2    50   BiDi ~ 0
P37
Text GLabel 5450 2250 2    50   BiDi ~ 0
P36
Text GLabel 5450 4050 2    50   BiDi ~ 0
P33
Text GLabel 5450 3850 2    50   BiDi ~ 0
P34
Text GLabel 5450 3650 2    50   BiDi ~ 0
P35
Text GLabel 4450 3750 0    50   BiDi ~ 0
P7
Text GLabel 4450 3950 0    50   BiDi ~ 0
P8
Text GLabel 4450 4150 0    50   BiDi ~ 0
P9
Text GLabel 4450 4350 0    50   BiDi ~ 0
P10
Text GLabel 4450 1750 0    50   BiDi ~ 0
P3
Text GLabel 4450 1950 0    50   BiDi ~ 0
P4
Text GLabel 4450 2150 0    50   BiDi ~ 0
P5
Text GLabel 4450 3550 0    50   BiDi ~ 0
P6
Text GLabel 4450 1450 0    50   BiDi ~ 0
P1
Text GLabel 4450 1550 0    50   BiDi ~ 0
P2
Text GLabel 6650 1400 0    50   BiDi ~ 0
P11
Text GLabel 6650 1600 0    50   BiDi ~ 0
P12
Text GLabel 6650 1800 0    50   BiDi ~ 0
P13
Text GLabel 6650 2000 0    50   BiDi ~ 0
P14
Text GLabel 6650 2200 0    50   BiDi ~ 0
P15
Text GLabel 6650 3600 0    50   BiDi ~ 0
P16
Text GLabel 6650 3800 0    50   BiDi ~ 0
P17
Text GLabel 6650 4000 0    50   BiDi ~ 0
P18
Text GLabel 6650 4200 0    50   BiDi ~ 0
P19
Text GLabel 5450 2150 2    50   BiDi ~ 0
IO12
Text GLabel 4450 2250 0    50   BiDi ~ 0
IO13
Text GLabel 5450 3550 2    50   BiDi ~ 0
IO11
Text GLabel 5450 3750 2    50   BiDi ~ 0
IO10
Text GLabel 5450 3950 2    50   BiDi ~ 0
IO9
Text GLabel 5450 4150 2    50   Input ~ 0
FPGA_RESET#
Text GLabel 4450 3650 0    50   Output ~ 0
SPI_MOSI
Text GLabel 4450 3850 0    50   Output ~ 0
SPI_SCK
Text GLabel 4450 4050 0    50   Output ~ 0
SPI_SSEL#
Text GLabel 4450 4250 0    50   Input ~ 0
SPI_MISO
Text GLabel 4450 4450 0    50   BiDi ~ 0
IO18
Text GLabel 5450 4350 2    50   BiDi ~ 0
IO6
Text GLabel 4450 2050 0    50   BiDi ~ 0
IO19
Text GLabel 4450 1850 0    50   BiDi ~ 0
IO20_G3
Text GLabel 4450 1650 0    50   BiDi ~ 0
IO21
Text GLabel 5450 1950 2    50   BiDi ~ 0
IO4
Text GLabel 5450 1750 2    50   BiDi ~ 0
IO3
Text GLabel 5450 1550 2    50   BiDi ~ 0
IO2
Text GLabel 5450 1450 2    50   BiDi ~ 0
IO23
Text GLabel 5450 1350 2    50   UnSpc ~ 0
GND
Text GLabel 6650 2300 0    50   BiDi ~ 0
IO36
Text GLabel 6650 3700 0    50   BiDi ~ 0
IO38
Text GLabel 6650 2100 0    50   BiDi ~ 0
IO34
Text GLabel 6650 1900 0    50   BiDi ~ 0
IO32
Text GLabel 6650 1700 0    50   BiDi ~ 0
IO31
Text GLabel 6650 1500 0    50   BiDi ~ 0
IO28
Text GLabel 6650 4300 0    50   BiDi ~ 0
IO25
Text GLabel 6650 4100 0    50   BiDi ~ 0
IO26
Text GLabel 6650 3900 0    50   BiDi ~ 0
IO27
Text GLabel 7650 3600 2    50   BiDi ~ 0
IO39_OD
Text GLabel 7650 1800 2    50   BiDi ~ 0
IO42
Text GLabel 7650 1600 2    50   BiDi ~ 0
IO43
Text GLabel 7650 1400 2    50   BiDi ~ 0
IO44_G6
Text GLabel 7650 4000 2    50   BiDi ~ 0
IO46
Text GLabel 7650 4200 2    50   BiDi ~ 0
IO47
Text GLabel 6650 4400 0    50   BiDi ~ 0
IO48
Text GLabel 7650 3800 2    50   BiDi ~ 0
IO45
Text GLabel 7650 4500 2    50   UnSpc ~ 0
GND
Text GLabel 6650 4500 0    50   UnSpc ~ 0
GND
$Comp
L Device:C_Small C16
U 1 1
P 5500 4950
F 0 "C16" H 5592 4996 50  0000 L CNN
F 1 "100nF" H 5592 4905 50  0000 L CNN
F 2 "Capacitor_SMD:C_0603_1608Metric" H 5500 4950 50  0001 C CNN
F 3 "~" H 5500 4950 50  0001 C CNN
	1    5500 4950
	1    0    0    -1  
$EndComp
$Comp
L power:+5V #PWR019
U 1 1
P 5500 4850
F 0 "#PWR019" H 5500 4700 50  0001 C CNN
F 1 "+5V" H 5515 5023 50  0000 C CNN
F 2 "" H 5500 4850 50  0001 C CNN
F 3 "" H 5500 4850 50  0001 C CNN
	1    5500 4850
	1    0    0    -1  
$EndComp
$Comp
L power:GND #PWR021
U 1 1
P 5500 5050
F 0 "#PWR021" H 5500 4800 50  0001 C CNN
F 1 "GND" H 5505 4877 50  0000 C CNN
F 2 "" H 5500 5050 50  0001 C CNN
F 3 "" H 5500 5050 50  0001 C CNN
	1    5500 5050
	1    0    0    -1  
$EndComp
$Comp
L Device:C_Small C17
U 1 1
P 7700 5000
F 0 "C17" H 7792 5046 50  0000 L CNN
F 1 "100nF" H 7792 4955 50  0000 L CNN
F 2 "Capacitor_SMD:C_0603_1608Metric" H 7700 5000 50  0001 C CNN
F 3 "~" H 7700 5000 50  0001 C CNN
	1    7700 5000
	1    0    0    -1  
$EndComp
$Comp
L power:+5V #PWR020
U 1 1
P 7700 4900
F 0 "#PWR020" H 7700 4750 50  0001 C CNN
F 1 "+5V" H 7715 5073 50  0000 C CNN
F 2 "" H 7700 4900 50  0001 C CNN
F 3 "" H 7700 4900 50  0001 C CNN
	1    7700 4900
	1    0    0    -1  
$EndComp
$Comp
L power:GND #PWR022
U 1 1
P 7700 5100
F 0 "#PWR022" H 7700 4850 50  0001 C CNN
F 1 "GND" H 7705 4927 50  0000 C CNN
F 2 "" H 7700 5100 50  0001 C CNN
F 3 "" H 7700 5100 50  0001 C CNN
	1    7700 5100
	1    0    0    -1  
$EndComp
$Comp
L Device:C_Small C14
U 1 1
P 5500 2750
F 0 "C14" H 5592 2796 50  0000 L CNN
F 1 "100nF" H 5592 2705 50  0000 L CNN
F 2 "Capacitor_SMD:C_0603_1608Metric" H 5500 2750 50  0001 C CNN
F 3 "~" H 5500 2750 50  0001 C CNN
	1    5500 2750
	1    0    0    -1  
$EndComp
$Comp
L power:+5V #PWR05
U 1 1
P 5500 2650
F 0 "#PWR05" H 5500 2500 50  0001 C CNN
F 1 "+5V" H 5515 2823 50  0000 C CNN
F 2 "" H 5500 2650 50  0001 C CNN
F 3 "" H 5500 2650 50  0001 C CNN
	1    5500 2650
	1    0    0    -1  
$EndComp
$Comp
L power:GND #PWR017
U 1 1
P 5500 2850
F 0 "#PWR017" H 5500 2600 50  0001 C CNN
F 1 "GND" H 5505 2677 50  0000 C CNN
F 2 "" H 5500 2850 50  0001 C CNN
F 3 "" H 5500 2850 50  0001 C CNN
	1    5500 2850
	1    0    0    -1  
$EndComp
$Comp
L Device:C_Small C15
U 1 1
P 7700 2800
F 0 "C15" H 7792 2846 50  0000 L CNN
F 1 "100nF" H 7792 2755 50  0000 L CNN
F 2 "Capacitor_SMD:C_0603_1608Metric" H 7700 2800 50  0001 C CNN
F 3 "~" H 7700 2800 50  0001 C CNN
	1    7700 2800
	1    0    0    -1  
$EndComp
$Comp
L power:+5V #PWR010
U 1 1
P 7700 2700
F 0 "#PWR010" H 7700 2550 50  0001 C CNN
F 1 "+5V" H 7715 2873 50  0000 C CNN
F 2 "" H 7700 2700 50  0001 C CNN
F 3 "" H 7700 2700 50  0001 C CNN
	1    7700 2700
	1    0    0    -1  
$EndComp
$Comp
L power:GND #PWR018
U 1 1
P 7700 2900
F 0 "#PWR018" H 7700 2650 50  0001 C CNN
F 1 "GND" H 7705 2727 50  0000 C CNN
F 2 "" H 7700 2900 50  0001 C CNN
F 3 "" H 7700 2900 50  0001 C CNN
	1    7700 2900
	1    0    0    -1  
$EndComp
Wire Wire Line
	8750 4050 9200 4050
NoConn ~ 4450 1350
Wire Wire Line
	1700 4300 2400 4300
$Comp
L Oscillator:SG-5032CAN X1
U 1 1
P 4850 6400
F 0 "X1" H 4950 6750 50  0000 L CNN
F 1 "SG-5032CAN" H 4950 6650 50  0000 L CNN
F 2 "Oscillator:Oscillator_SMD_SeikoEpson_SG8002LB-4Pin_5.0x3.2mm" H 5550 6050 50  0001 C CNN
F 3 "https://support.epson.biz/td/api/doc_check.php?dl=brief_SG5032CAN&lang=en" H 4750 6400 50  0001 C CNN
	1    4850 6400
	1    0    0    -1  
$EndComp
Text GLabel 5150 6400 2    50   Output ~ 0
SYSCLK
$Comp
L power:GND #PWR024
U 1 1
P 4850 6700
F 0 "#PWR024" H 4850 6450 50  0001 C CNN
F 1 "GND" H 4855 6527 50  0000 C CNN
F 2 "" H 4850 6700 50  0001 C CNN
F 3 "" H 4850 6700 50  0001 C CNN
	1    4850 6700
	1    0    0    -1  
$EndComp
NoConn ~ 4550 6400
$Comp
L power:+3V3 #PWR049
U 1 1
P 10300 4000
F 0 "#PWR049" H 10300 3850 50  0001 C CNN
F 1 "+3V3" H 10315 4173 50  0000 C CNN
F 2 "" H 10300 4000 50  0001 C CNN
F 3 "" H 10300 4000 50  0001 C CNN
	1    10300 4000
	1    0    0    -1  
$EndComp
$Comp
L power:+3V3 #PWR023
U 1 1
P 4850 6100
F 0 "#PWR023" H 4850 5950 50  0001 C CNN
F 1 "+3V3" H 4865 6273 50  0000 C CNN
F 2 "" H 4850 6100 50  0001 C CNN
F 3 "" H 4850 6100 50  0001 C CNN
	1    4850 6100
	1    0    0    -1  
$EndComp
Text GLabel 3000 1800 2    50   Input ~ 0
SYSCLK
Text GLabel 3000 2000 2    50   Input ~ 0
SYSCLK
$Comp
L Device:C_Small C7
U 1 1
P 4150 6400
F 0 "C7" H 4242 6446 50  0000 L CNN
F 1 "100nF" H 4242 6355 50  0000 L CNN
F 2 "Capacitor_SMD:C_0603_1608Metric" H 4150 6400 50  0001 C CNN
F 3 "~" H 4150 6400 50  0001 C CNN
	1    4150 6400
	1    0    0    -1  
$EndComp
$Comp
L power:+3V3 #PWR025
U 1 1
P 4150 6300
F 0 "#PWR025" H 4150 6150 50  0001 C CNN
F 1 "+3V3" H 4165 6473 50  0000 C CNN
F 2 "" H 4150 6300 50  0001 C CNN
F 3 "" H 4150 6300 50  0001 C CNN
	1    4150 6300
	1    0    0    -1  
$EndComp
$Comp
L power:GND #PWR026
U 1 1
P 4150 6500
F 0 "#PWR026" H 4150 6250 50  0001 C CNN
F 1 "GND" H 4155 6327 50  0000 C CNN
F 2 "" H 4150 6500 50  0001 C CNN
F 3 "" H 4150 6500 50  0001 C CNN
	1    4150 6500
	1    0    0    -1  
$EndComp
Wire Notes Line style solid
	3900 7000 3900 5600
Wire Notes Line style solid
	3900 5600 5650 5600
Text Notes 3950 5800 0    100  ~ 0
System clock
Wire Notes Line style solid
	5650 7000 5650 5600
Wire Notes Line style solid
	3900 7000 5650 7000
$Comp
L Graphic:Logo_Open_Hardware_Small LOGO1
U 1 1
P 10950 6775
F 0 "LOGO1" H 10950 7050 50  0001 C CNN
F 1 "Logo_Open_Hardware_Small" H 10950 6550 50  0001 C CNN
F 2 "Symbol:OSHW-Logo_7.5x8mm_SilkScreen" H 10950 6775 50  0001 C CNN
F 3 "~" H 10950 6775 50  0001 C CNN
	1    10950 6775
	1    0    0    -1  
$EndComp
Text Notes 10700 7125 0    50   ~ 0
open source\n  hardware
Text Notes 7100 6900 0    157  Italic 31
ICE-DIP
$EndSCHEMATC
